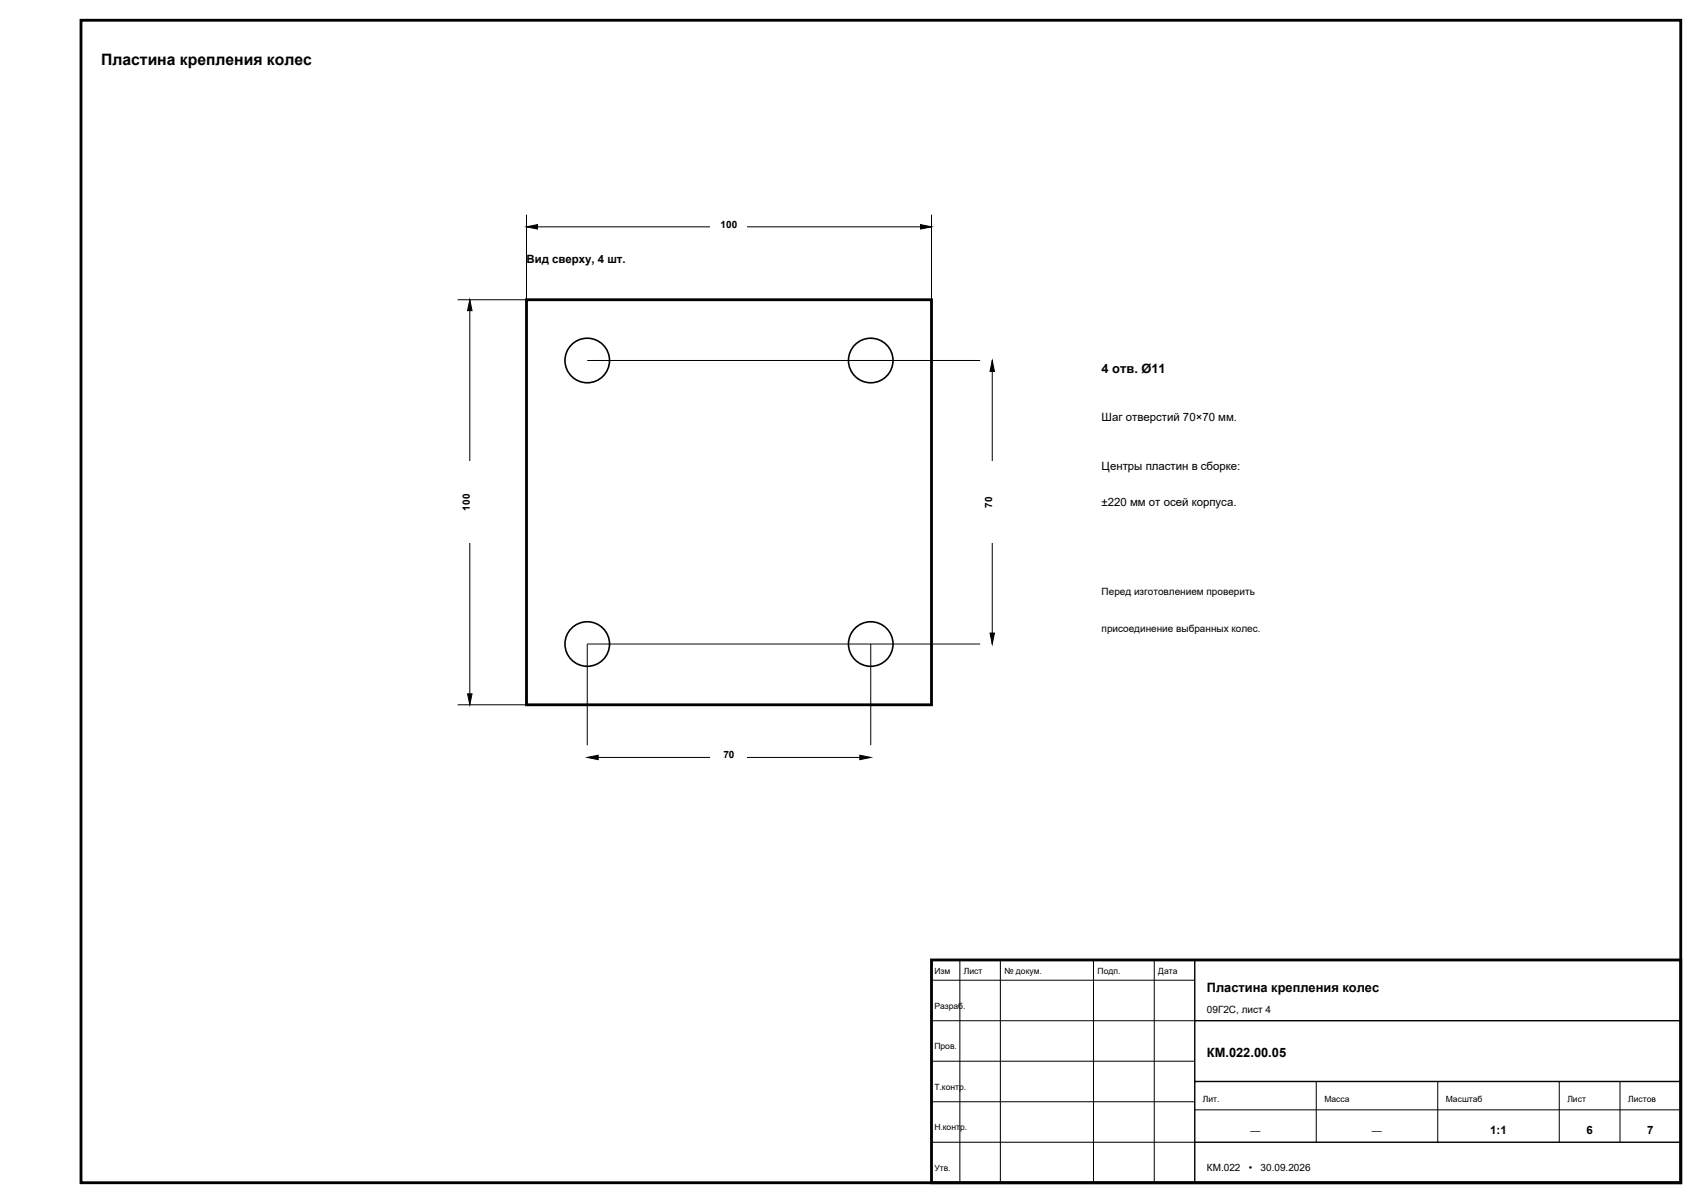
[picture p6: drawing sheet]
<svg xmlns="http://www.w3.org/2000/svg" width="420mm" height="297mm" viewBox="0 0 420 297" stroke-linecap="round" stroke-linejoin="round" font-family="sans-serif">
<path d="M20 5h395v287h-395zM130 74h100v100h-100zM230 237h185v55h-185z" fill="none" stroke="#000" stroke-width=".7" stroke-linecap="butt"/>
<path d="M295 237v55M295 252h120M295 267h120M295 282h120" fill="none" stroke="#000" stroke-width=".35"/>
<g fill="none" stroke="#000" stroke-width=".25">
<path d="M130 53v21M130 56h100M230 53v21M237 237v55M247 237v55M270 237v55M285 237v55M230 252h65M230 242h65M230 272h65M230 262h65M295 274h120"/>
<path d="M325 267v15M355 267v15M385 267v15M400 267v15M230 282h65"/>
</g>
<g fill="none" stroke="#000" stroke-width=".4">
<circle cx="145" cy="89" r="5.5"/>
<circle cx="215" cy="89" r="5.5"/>
<circle cx="145" cy="159" r="5.5"/>
<circle cx="215" cy="159" r="5.5"/>
</g>
<path d="M130 56l2.7-.6v1.1zM227.3 55.4l2.7 .6-2.7 .5z" fill="#000" stroke="#000" stroke-width=".25"/>
<path d="M175.5 53.8h9v3.6h-9z" fill-rule="evenodd" fill="#fff"/>
<path d="M113 74h17M116 74v100M113 174h17" fill="none" stroke="#000" stroke-width=".25"/>
<path d="M116 74l.6 2.7h-1.2zM115.4 171.3h1.2l-.6 2.7z" fill="#000" stroke="#000" stroke-width=".25"/>
<path d="M113.6 114h3.8v20h-3.8z" fill-rule="evenodd" fill="#fff"/>
<path d="M145 159v25M215 159v25M145 187h70" fill="none" stroke="#000" stroke-width=".25"/>
<path d="M145 187l2.7-.6v1.1zM212.3 186.4l2.7 .6-2.7 .5z" fill="#000" stroke="#000" stroke-width=".25"/>
<path d="M175.5 184.8h9v3.6h-9z" fill-rule="evenodd" fill="#fff"/>
<path d="M145 89h97M245 89v70M145 159h97" fill="none" stroke="#000" stroke-width=".25"/>
<path d="M245 89l.5 2.7h-1.1zM244.4 156.3h1.1l-.5 2.7z" fill="#000" stroke="#000" stroke-width=".25"/>
<path d="M242.6 114h3.8v20h-3.8z" fill-rule="evenodd" fill="#fff"/>
<text font-size="3.9" x="25" y="16">Пластина крепления колес</text>
<g font-size="3.2">
<text x="272" y="92">4 отв. Ø11</text>
<text x="298" y="245">Пластина крепления колес</text>
<text x="298" y="261">КМ.022.00.05</text>
</g>
<g font-size="2.8">
<text x="130" y="65">Вид сверху, 4 шт.</text>
<text x="272" y="104">Шаг отверстий 70×70 мм.</text>
<text x="272" y="116">Центры пластин в сборке:</text>
<text x="272" y="125">±220 мм от осей корпуса.</text>
<text x="368" y="280">1:1</text>
<text x="391.7" y="280">6</text>
<text x="406.7" y="280">7</text>
</g>
<g font-size="2.5">
<text x="177.9" y="56.2">100</text>
<text x="245" y="125.4" transform="rotate(-90 245 125.4)">70</text>
<text x="116" y="126.1" transform="rotate(-90 116 126.1)">100</text>
<text x="272" y="147">Перед изготовлением проверить</text>
<text x="272" y="156">присоединение выбранных колес.</text>
<text x="178.6" y="187.2">70</text>
<text x="298" y="250">09Г2С, лист 4</text>
<text x="308.8" y="280">—</text>
<text x="338.8" y="280">—</text>
<text x="298" y="289">КМ.022</text>
<text x="308.3" y="289">•</text>
<text x="311.3" y="289">30.09.2026</text>
</g>
<g font-size="2.1">
<text x="230.7" y="240.5">Изм</text>
<text x="238" y="240.5">Лист</text>
<text x="248" y="240.5">№ докум.</text>
<text x="271" y="240.5">Подп.</text>
<text x="286" y="240.5">Дата</text>
<text x="230.7" y="249">Разраб.</text>
<text x="230.7" y="259">Пров.</text>
<text x="230.7" y="269">Т.контр.</text>
<text x="297" y="272">Лит.</text>
<text x="327" y="272">Масса</text>
<text x="357" y="272">Масштаб</text>
<text x="387" y="272">Лист</text>
<text x="402" y="272">Листов</text>
<text x="230.7" y="279">Н.контр.</text>
<text x="230.7" y="289">Утв.</text>
</g>
</svg>
